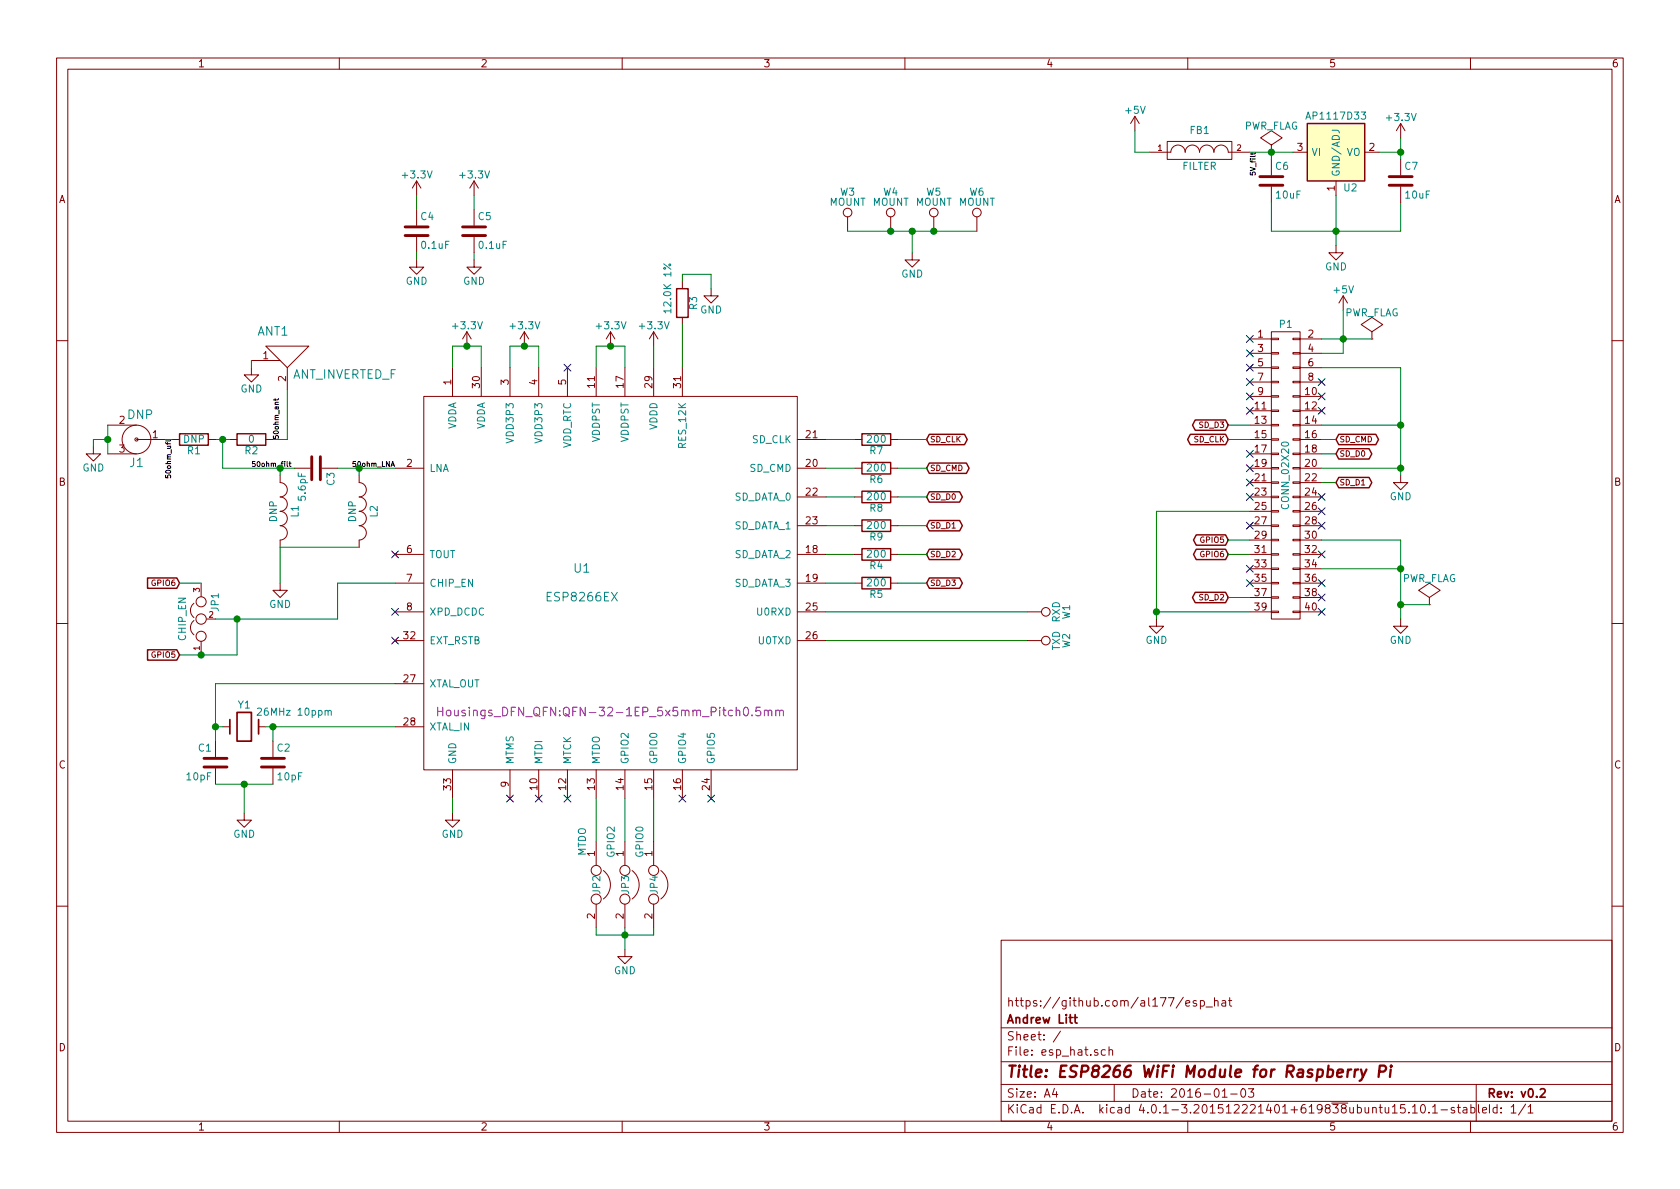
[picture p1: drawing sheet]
EESchema Schematic File Version 2
LIBS:power
LIBS:device
LIBS:transistors
LIBS:conn
LIBS:linear
LIBS:regul
LIBS:74xx
LIBS:cmos4000
LIBS:adc-dac
LIBS:memory
LIBS:xilinx
LIBS:microcontrollers
LIBS:dsp
LIBS:microchip
LIBS:analog_switches
LIBS:motorola
LIBS:texas
LIBS:intel
LIBS:audio
LIBS:interface
LIBS:digital-audio
LIBS:philips
LIBS:display
LIBS:cypress
LIBS:siliconi
LIBS:opto
LIBS:atmel
LIBS:contrib
LIBS:valves
LIBS:esp_hat
LIBS:esp_hat-cache
EELAYER 25 0
EELAYER END
$Descr A4 11693 8268
encoding utf-8
Sheet 1 1
Title "ESP8266 WiFi Module for Raspberry Pi"
Date "2016-01-03"
Rev "v0.2"
Comp "Andrew Litt"
Comment1 "https://github.com/al177/esp_hat"
Comment2 ""
Comment3 ""
Comment4 ""
$EndDescr
$Comp
L CONN_02X20 P1
U 1 1
P 8950 3300
F 0 "P1" H 8950 4350 50  0000 C CNN
F 1 "CONN_02X20" V 8950 3300 50  0000 C CNN
F 2 "esp_hat:Socket_Strip_Straight_2x20_pi" H 8950 2350 50  0001 C CNN
F 3 "" H 8950 2350 50  0000 C CNN
F 4 "Adafruit Industries" H 8950 3300 60  0001 C CNN "MFG Name"
F 5 "2223" H 8950 3300 60  0001 C CNN "MFG Part Num"
F 6 "1528-1385-ND" H 8950 3300 60  0001 C CNN "Digikey PN"
F 7 "http://www.digikey.com/product-search/en?pv88=23&FV=fff40016%2Cfff802f4&mnonly=0&newproducts=1&ColumnSort=0&page=1&quantity=0&ptm=0&fid=0&pageSize=25" H 8950 3300 60  0001 C CNN "Digikey Link"
F 8 "NA" H 8950 3300 60  0001 C CNN "2nd Distrib PN"
F 9 "NA" H 8950 3300 60  0001 C CNN "2nd Distrib Link"
	1    8950 3300
	1    0    0    -1  
$EndComp
Text GLabel 8550 3050 0    39   BiDi ~ 0
SD_CLK
Text GLabel 9300 3050 2    39   BiDi ~ 0
SD_CMD
Text GLabel 8550 2950 0    39   BiDi ~ 0
SD_D3
Text GLabel 9300 3150 2    39   BiDi ~ 0
SD_D0
Text GLabel 9300 3350 2    39   BiDi ~ 0
SD_D1
Text GLabel 8550 4150 0    39   BiDi ~ 0
SD_D2
$Comp
L GND #PWR01
U 1 1
P 9750 3300
F 0 "#PWR01" H 9750 3050 50  0001 C CNN
F 1 "GND" H 9750 3150 50  0000 C CNN
F 2 "" H 9750 3300 50  0000 C CNN
F 3 "" H 9750 3300 50  0000 C CNN
	1    9750 3300
	1    0    0    -1  
$EndComp
$Comp
L GND #PWR02
U 1 1
P 9750 4300
F 0 "#PWR02" H 9750 4050 50  0001 C CNN
F 1 "GND" H 9750 4150 50  0000 C CNN
F 2 "" H 9750 4300 50  0000 C CNN
F 3 "" H 9750 4300 50  0000 C CNN
	1    9750 4300
	1    0    0    -1  
$EndComp
$Comp
L GND #PWR03
U 1 1
P 8050 4300
F 0 "#PWR03" H 8050 4050 50  0001 C CNN
F 1 "GND" H 8050 4150 50  0000 C CNN
F 2 "" H 8050 4300 50  0000 C CNN
F 3 "" H 8050 4300 50  0000 C CNN
	1    8050 4300
	1    0    0    -1  
$EndComp
$Comp
L ESP8266EX U1
U 1 1
P 4050 4150
F 0 "U1" H 4050 4350 60  0000 C CNN
F 1 "ESP8266EX" H 4050 4150 60  0000 C CNN
F 2 "Housings_DFN_QFN:QFN-32-1EP_5x5mm_Pitch0.5mm" H 4250 3350 60  0000 C CNN
F 3 "http://bbs.espressif.com/download/file.php?id=714" H 4050 4150 60  0001 C CNN
F 4 "Espressif" H 4050 4150 60  0001 C CNN "MFG Name"
F 5 "ESP8266EX" H 4050 4150 60  0001 C CNN "MFG Part Num"
F 6 "NA" H 4050 4150 60  0001 C CNN "1st Distrib PN"
F 7 "NA" H 4050 4150 60  0001 C CNN "1st Distrib Link"
F 8 "NA" H 4050 4150 60  0001 C CNN "2nd Distrib PN"
F 9 "NA" H 4050 4150 60  0001 C CNN "2nd Distrib Link"
	1    4050 4150
	1    0    0    -1  
$EndComp
$Comp
L R R7
U 1 1
P 6100 3050
F 0 "R7" V 6180 3050 50  0000 C CNN
F 1 "200" V 6100 3050 50  0000 C CNN
F 2 "mcuos:0603(1608m)-CHIP-RESISTOR" V 6030 3050 50  0001 C CNN
F 3 "" H 6100 3050 50  0000 C CNN
F 4 "Panasonic Electronic Components" H 6100 3050 60  0001 C CNN "MFG Name"
F 5 "ERJ-3EKF2000V" H 6100 3050 60  0001 C CNN "MFG Part Num"
F 6 "P200HCT-ND" H 6100 3050 60  0001 C CNN "Digikey PN"
F 7 "https://www.digikey.com/product-detail/en/ERJ-3EKF2000V/P200HCT-ND/198240" H 6100 3050 60  0001 C CNN "Digikey Link"
F 8 "NA" H 6100 3050 60  0001 C CNN "2nd Distrib PN"
F 9 "NA" H 6100 3050 60  0001 C CNN "2nd Distrib Link"
	1    6100 3050
	0    1    1    0   
$EndComp
Text GLabel 6450 3050 2    39   BiDi ~ 0
SD_CLK
Text GLabel 6450 3250 2    39   BiDi ~ 0
SD_CMD
Text GLabel 6450 3450 2    39   BiDi ~ 0
SD_D0
Text GLabel 6450 3650 2    39   BiDi ~ 0
SD_D1
Text GLabel 6450 3850 2    39   BiDi ~ 0
SD_D2
Text GLabel 6450 4050 2    39   BiDi ~ 0
SD_D3
$Comp
L R R3
U 1 1
P 4750 2100
F 0 "R3" V 4830 2100 50  0000 C CNN
F 1 "12.0K 1%" V 4650 2200 50  0000 C CNN
F 2 "mcuos:0603(1608m)-CHIP-RESISTOR" V 4680 2100 50  0001 C CNN
F 3 "" H 4750 2100 50  0000 C CNN
F 4 "Panasonic Electronic Components" H 4750 2100 60  0001 C CNN "MFG Name"
F 5 "ERJ-3EKF12R0V" H 4750 2100 60  0001 C CNN "MFG Part Num"
F 6 "P12.0HCT-ND" H 4750 2100 60  0001 C CNN "Digikey PN"
F 7 "NA" H 4750 2100 60  0001 C CNN "Digikey Link"
F 8 "NA" H 4750 2100 60  0001 C CNN "2nd Distrib PN"
F 9 "NA" H 4750 2100 60  0001 C CNN "2nd Distrib Link"
	1    4750 2100
	1    0    0    -1  
$EndComp
$Comp
L GND #PWR04
U 1 1
P 2900 1800
F 0 "#PWR04" H 2900 1550 50  0001 C CNN
F 1 "GND" H 2900 1650 50  0000 C CNN
F 2 "" H 2900 1800 50  0000 C CNN
F 3 "" H 2900 1800 50  0000 C CNN
	1    2900 1800
	1    0    0    -1  
$EndComp
$Comp
L C C4
U 1 1
P 2900 1600
F 0 "C4" H 2925 1700 50  0000 L CNN
F 1 "0.1uF" H 2925 1500 50  0000 L CNN
F 2 "mcuos:0603(1608m)-CHIP-CAP" H 2938 1450 50  0001 C CNN
F 3 "" H 2900 1600 50  0000 C CNN
F 4 "Murata Electronics North America" H 2900 1600 60  0001 C CNN "MFG Name"
F 5 "GRM188R71C104KA01D" H 2900 1600 60  0001 C CNN "MFG Part Num"
F 6 "490-1532-1-ND" H 2900 1600 60  0001 C CNN "Digikey PN"
F 7 "https://www.digikey.com/product-detail/en/GRM188R71C104KA01D/490-1532-1-ND/587771" H 2900 1600 60  0001 C CNN "Digikey Link"
F 8 "NA" H 2900 1600 60  0001 C CNN "2nd Distrib PN"
F 9 "NA" H 2900 1600 60  0001 C CNN "2nd Distrib Link"
	1    2900 1600
	1    0    0    -1  
$EndComp
$Comp
L C C3
U 1 1
P 2200 3250
F 0 "C3" H 2225 3350 50  0000 L CNN
F 1 "5.6pF" H 2225 3150 50  0000 L CNN
F 2 "mcuos:0603(1608m)-CHIP-CAP" H 2238 3100 50  0001 C CNN
F 3 "" H 2200 3250 50  0000 C CNN
F 4 "Johanson Technology Inc." H 2200 3250 60  0001 C CNN "MFG Name"
F 5 "251R14S5R6CV4T" H 2200 3250 60  0001 C CNN "MFG Part Num"
F 6 "712-1360-1-ND" H 2200 3250 60  0001 C CNN "1st Distrib PN"
F 7 "https://www.digikey.com/product-detail/en/251R14S5R6CV4T/712-1360-1-ND/1786822" H 2200 3250 60  0001 C CNN "1st Distrib Link"
F 8 "NA" H 2200 3250 60  0001 C CNN "2nd Distrib PN"
F 9 "NA" H 2200 3250 60  0001 C CNN "2nd Distrib Link"
	1    2200 3250
	0    1    1    0   
$EndComp
$Comp
L C C1
U 1 1
P 1500 5300
F 0 "C1" H 1525 5400 50  0000 L CNN
F 1 "10pF" H 1525 5200 50  0000 L CNN
F 2 "mcuos:0603(1608m)-CHIP-CAP" H 1538 5150 50  0001 C CNN
F 3 "" H 1500 5300 50  0000 C CNN
F 4 "Kemet" H 1500 5300 60  0001 C CNN "MFG Name"
F 5 "C0603C100J5GACTU" H 1500 5300 60  0001 C CNN "MFG Part Num"
F 6 "399-1049-1-ND" H 1500 5300 60  0001 C CNN "Digikey PN"
F 7 "https://www.digikey.com/product-detail/en/C0603C100J5GACTU/399-1049-1-ND/411324" H 1500 5300 60  0001 C CNN "Digikey Link"
F 8 "NA" H 1500 5300 60  0001 C CNN "2nd Distrib PN"
F 9 "NA" H 1500 5300 60  0001 C CNN "2nd Distrib Link"
	1    1500 5300
	-1   0    0    -1  
$EndComp
$Comp
L GND #PWR05
U 1 1
P 1700 5650
F 0 "#PWR05" H 1700 5400 50  0001 C CNN
F 1 "GND" H 1700 5500 50  0000 C CNN
F 2 "" H 1700 5650 50  0000 C CNN
F 3 "" H 1700 5650 50  0000 C CNN
	1    1700 5650
	1    0    0    -1  
$EndComp
$Comp
L Crystal Y1
U 1 1
P 1700 5050
F 0 "Y1" H 1700 5200 50  0000 C CNN
F 1 "26MHz 10ppm" H 2050 5150 50  0000 C CNN
F 2 "Crystals:crystal_FA238-TSX3225" H 1700 5050 50  0001 C CNN
F 3 "" H 1700 5050 50  0000 C CNN
F 4 "NDK" H 1700 5050 60  0001 C CNN "MFG Name"
F 5 "NX3225SA-26.000M-STD-CSQ-1" H 1700 5050 60  0001 C CNN "MFG Part Num"
F 6 "44-1269-1-ND" H 1700 5050 60  0001 C CNN "Digikey PN"
F 7 "https://www.digikey.com/product-detail/en/NX3225SA-26.000M-STD-CSQ-1/644-1269-1-ND/5023001" H 1700 5050 60  0001 C CNN "Digikey Link"
F 8 "NA" H 1700 5050 60  0001 C CNN "2nd Distrib PN"
F 9 "NA" H 1700 5050 60  0001 C CNN "2nd Distrib Link"
	1    1700 5050
	1    0    0    -1  
$EndComp
Text GLabel 8550 3750 0    39   BiDi ~ 0
GPIO5
Text GLabel 1250 4550 0    39   Input ~ 0
GPIO5
$Comp
L GND #PWR06
U 1 1
P 3150 5650
F 0 "#PWR06" H 3150 5400 50  0001 C CNN
F 1 "GND" H 3150 5500 50  0000 C CNN
F 2 "" H 3150 5650 50  0000 C CNN
F 3 "" H 3150 5650 50  0000 C CNN
	1    3150 5650
	1    0    0    -1  
$EndComp
$Comp
L GND #PWR07
U 1 1
P 4350 6600
F 0 "#PWR07" H 4350 6350 50  0001 C CNN
F 1 "GND" H 4350 6450 50  0000 C CNN
F 2 "" H 4350 6600 50  0000 C CNN
F 3 "" H 4350 6600 50  0000 C CNN
	1    4350 6600
	1    0    0    -1  
$EndComp
NoConn ~ 8700 2450
NoConn ~ 8700 2550
NoConn ~ 8700 2650
NoConn ~ 8700 2750
NoConn ~ 8700 2850
NoConn ~ 9200 2850
NoConn ~ 8700 3250
NoConn ~ 8700 3350
NoConn ~ 8700 3450
NoConn ~ 9200 3450
NoConn ~ 9200 3550
NoConn ~ 8700 3950
NoConn ~ 8700 4050
NoConn ~ 9200 4250
NoConn ~ 9200 4150
NoConn ~ 9200 4050
NoConn ~ 9200 3850
NoConn ~ 2750 4450
NoConn ~ 2750 4250
NoConn ~ 2750 3850
NoConn ~ 3950 2550
NoConn ~ 3550 5550
NoConn ~ 3750 5550
NoConn ~ 3950 5550
NoConn ~ 4750 5550
NoConn ~ 4950 5550
$Comp
L INDUCTOR_SMALL L2
U 1 1
P 2500 3550
F 0 "L2" H 2500 3650 50  0000 C CNN
F 1 "DNP" H 2500 3500 50  0000 C CNN
F 2 "mcuos:0603(1608m)-CHIP-CAP" H 2500 3550 50  0001 C CNN
F 3 "" H 2500 3550 50  0000 C CNN
	1    2500 3550
	0    1    1    0   
$EndComp
$Comp
L INDUCTOR_SMALL L1
U 1 1
P 1950 3550
F 0 "L1" H 1950 3650 50  0000 C CNN
F 1 "DNP" H 1950 3500 50  0000 C CNN
F 2 "mcuos:0603(1608m)-CHIP-CAP" H 1950 3550 50  0001 C CNN
F 3 "" H 1950 3550 50  0000 C CNN
	1    1950 3550
	0    1    1    0   
$EndComp
$Comp
L GND #PWR08
U 1 1
P 1950 4050
F 0 "#PWR08" H 1950 3800 50  0001 C CNN
F 1 "GND" H 1950 3900 50  0000 C CNN
F 2 "" H 1950 4050 50  0000 C CNN
F 3 "" H 1950 4050 50  0000 C CNN
	1    1950 4050
	1    0    0    -1  
$EndComp
$Comp
L +5V #PWR09
U 1 1
P 9350 2150
F 0 "#PWR09" H 9350 2000 50  0001 C CNN
F 1 "+5V" H 9350 2290 50  0000 C CNN
F 2 "" H 9350 2150 50  0000 C CNN
F 3 "" H 9350 2150 50  0000 C CNN
	1    9350 2150
	1    0    0    -1  
$EndComp
$Comp
L C C6
U 1 1
P 8850 1250
F 0 "C6" H 8875 1350 50  0000 L CNN
F 1 "10uF" H 8875 1150 50  0000 L CNN
F 2 "mcuos:0603(1608m)-CHIP-CAP" H 8888 1100 50  0001 C CNN
F 3 "" H 8850 1250 50  0000 C CNN
F 4 "Murata Electronics North America" H 8850 1250 60  0001 C CNN "MFG Name"
F 5 "GRM188R60J106ME47J" H 8850 1250 60  0001 C CNN "MFG Part Num"
F 6 "490-6405-1-ND" H 8850 1250 60  0001 C CNN "Digikey PN"
F 7 "https://www.digikey.com/product-detail/en/GRM188R60J106ME47J/490-6405-1-ND/3845602" H 8850 1250 60  0001 C CNN "Digikey Link"
F 8 "NA" H 8850 1250 60  0001 C CNN "2nd Distrib PN"
F 9 "NA" H 8850 1250 60  0001 C CNN "2nd Distrib Link"
	1    8850 1250
	1    0    0    -1  
$EndComp
$Comp
L GND #PWR010
U 1 1
P 9300 1700
F 0 "#PWR010" H 9300 1450 50  0001 C CNN
F 1 "GND" H 9300 1550 50  0000 C CNN
F 2 "" H 9300 1700 50  0000 C CNN
F 3 "" H 9300 1700 50  0000 C CNN
	1    9300 1700
	1    0    0    -1  
$EndComp
$Comp
L +5V #PWR011
U 1 1
P 7900 900
F 0 "#PWR011" H 7900 750 50  0001 C CNN
F 1 "+5V" H 7900 1040 50  0000 C CNN
F 2 "" H 7900 900 50  0000 C CNN
F 3 "" H 7900 900 50  0000 C CNN
	1    7900 900 
	1    0    0    -1  
$EndComp
$Comp
L +3.3V #PWR012
U 1 1
P 9750 950
F 0 "#PWR012" H 9750 800 50  0001 C CNN
F 1 "+3.3V" H 9750 1090 50  0000 C CNN
F 2 "" H 9750 950 50  0000 C CNN
F 3 "" H 9750 950 50  0000 C CNN
	1    9750 950 
	1    0    0    -1  
$EndComp
NoConn ~ 8700 2350
$Comp
L AP1117D33 U2
U 1 1
P 9300 1050
F 0 "U2" H 9400 800 50  0000 C CNN
F 1 "AP1117D33" H 9300 1300 50  0000 C CNN
F 2 "esp_hat:SOT-223-REG_VOUTSLUG" H 9300 1050 50  0001 C CNN
F 3 "" H 9300 1050 50  0000 C CNN
F 4 "Diodes Incorporated" H 9300 1050 60  0001 C CNN "MFG Name"
F 5 "AP1117E33G-13" H 9300 1050 60  0001 C CNN "MFG Part Num"
F 6 "AP1117E33GDICT-ND" H 9300 1050 60  0001 C CNN "Digikey PN"
F 7 "https://www.digikey.com/product-detail/en/AP1117E33G-13/AP1117E33GDICT-ND/1301522" H 9300 1050 60  0001 C CNN "Digikey Link"
F 8 "NA" H 9300 1050 60  0001 C CNN "2nd Distrib PN"
F 9 "NA" H 9300 1050 60  0001 C CNN "2nd Distrib Link"
	1    9300 1050
	1    0    0    -1  
$EndComp
$Comp
L R R2
U 1 1
P 1750 3050
F 0 "R2" V 1830 3050 50  0000 C CNN
F 1 "0" V 1750 3050 50  0000 C CNN
F 2 "mcuos:0603(1608m)-CHIP-RESISTOR" V 1680 3050 50  0001 C CNN
F 3 "" H 1750 3050 50  0000 C CNN
F 4 "Panasonic Electronic Components" H 1750 3050 60  0001 C CNN "MFG Name"
F 5 "ERJ-3GEY0R00V" H 1750 3050 60  0001 C CNN "MFG Part Num"
F 6 "P0.0GCT-ND" H 1750 3050 60  0001 C CNN "Digikey PN"
F 7 "https://www.digikey.com/product-detail/en/ERJ-3GEY0R00V/P0.0GCT-ND/134711" H 1750 3050 60  0001 C CNN "Digikey Link"
F 8 "NA" H 1750 3050 60  0001 C CNN "2nd Distrib PN"
F 9 "NA" H 1750 3050 60  0001 C CNN "2nd Distrib Link"
	1    1750 3050
	0    1    1    0   
$EndComp
$Comp
L GND #PWR013
U 1 1
P 1750 2550
F 0 "#PWR013" H 1750 2300 50  0001 C CNN
F 1 "GND" H 1750 2400 50  0000 C CNN
F 2 "" H 1750 2550 50  0000 C CNN
F 3 "" H 1750 2550 50  0000 C CNN
	1    1750 2550
	1    0    0    -1  
$EndComp
Text Label 2450 3250 0    35   ~ 0
50ohm_LNA
Text Label 1750 3250 0    35   ~ 0
50ohm_filt
Text Label 1950 3050 1    35   ~ 0
50ohm_ant
Text Label 1200 3050 3    35   ~ 0
50ohm_ufl
$Comp
L +3.3V #PWR014
U 1 1
P 4550 2400
F 0 "#PWR014" H 4550 2250 50  0001 C CNN
F 1 "+3.3V" H 4550 2540 50  0000 C CNN
F 2 "" H 4550 2400 50  0000 C CNN
F 3 "" H 4550 2400 50  0000 C CNN
	1    4550 2400
	1    0    0    -1  
$EndComp
$Comp
L +3.3V #PWR015
U 1 1
P 4250 2400
F 0 "#PWR015" H 4250 2250 50  0001 C CNN
F 1 "+3.3V" H 4250 2540 50  0000 C CNN
F 2 "" H 4250 2400 50  0000 C CNN
F 3 "" H 4250 2400 50  0000 C CNN
	1    4250 2400
	1    0    0    -1  
$EndComp
$Comp
L +3.3V #PWR016
U 1 1
P 3650 2400
F 0 "#PWR016" H 3650 2250 50  0001 C CNN
F 1 "+3.3V" H 3650 2540 50  0000 C CNN
F 2 "" H 3650 2400 50  0000 C CNN
F 3 "" H 3650 2400 50  0000 C CNN
	1    3650 2400
	1    0    0    -1  
$EndComp
$Comp
L +3.3V #PWR017
U 1 1
P 3250 2400
F 0 "#PWR017" H 3250 2250 50  0001 C CNN
F 1 "+3.3V" H 3250 2540 50  0000 C CNN
F 2 "" H 3250 2400 50  0000 C CNN
F 3 "" H 3250 2400 50  0000 C CNN
	1    3250 2400
	1    0    0    -1  
$EndComp
$Comp
L +3.3V #PWR018
U 1 1
P 2900 1350
F 0 "#PWR018" H 2900 1200 50  0001 C CNN
F 1 "+3.3V" H 2900 1490 50  0000 C CNN
F 2 "" H 2900 1350 50  0000 C CNN
F 3 "" H 2900 1350 50  0000 C CNN
	1    2900 1350
	1    0    0    -1  
$EndComp
$Comp
L PWR_FLAG #FLG019
U 1 1
P 9550 2350
F 0 "#FLG019" H 9550 2445 50  0001 C CNN
F 1 "PWR_FLAG" H 9550 2530 50  0000 C CNN
F 2 "" H 9550 2350 50  0000 C CNN
F 3 "" H 9550 2350 50  0000 C CNN
	1    9550 2350
	1    0    0    -1  
$EndComp
$Comp
L PWR_FLAG #FLG020
U 1 1
P 9950 4200
F 0 "#FLG020" H 9950 4295 50  0001 C CNN
F 1 "PWR_FLAG" H 9950 4380 50  0000 C CNN
F 2 "" H 9950 4200 50  0000 C CNN
F 3 "" H 9950 4200 50  0000 C CNN
	1    9950 4200
	1    0    0    -1  
$EndComp
$Comp
L ANT_INVERTED_F ANT1
U 1 1
P 2000 2550
F 0 "ANT1" H 1900 2800 60  0000 C CNN
F 1 "ANT_INVERTED_F" H 2400 2500 60  0000 C CNN
F 2 "esp_hat:TI_DN007_2.4GHz" H 2000 2550 60  0001 C CNN
F 3 "" H 2000 2550 60  0000 C CNN
	1    2000 2550
	1    0    0    -1  
$EndComp
$Comp
L U.FL J1
U 1 1
P 950 3050
F 0 "J1" H 950 2885 60  0000 C CNN
F 1 "DNP" H 975 3220 60  0000 C CNN
F 2 "mcuos:U.FL-COAX" H 950 3050 60  0001 C CNN
F 3 "" H 950 3050 60  0000 C CNN
F 4 "Hirose Electric Co Ltd" H 950 3050 60  0001 C CNN "MFG Name"
F 5 "U.FL-R-SMT(01)" H 950 3050 60  0001 C CNN "MFG Part Num"
F 6 "H9161-ND" H 950 3050 60  0001 C CNN "Digikey PN"
F 7 "https://www.digikey.com/product-detail/en/U.FL-R-SMT(01)/H9161-ND/513010" H 950 3050 60  0001 C CNN "Digikey Link"
F 8 "NA" H 950 3050 60  0001 C CNN "2nd Distrib PN"
F 9 "NA" H 950 3050 60  0001 C CNN "2nd Distrib Link"
	1    950  3050
	1    0    0    -1  
$EndComp
$Comp
L GND #PWR021
U 1 1
P 650 3100
F 0 "#PWR021" H 650 2850 50  0001 C CNN
F 1 "GND" H 650 2950 50  0000 C CNN
F 2 "" H 650 3100 50  0000 C CNN
F 3 "" H 650 3100 50  0000 C CNN
	1    650  3100
	1    0    0    -1  
$EndComp
$Comp
L FILTER FB1
U 1 1
P 8350 1050
F 0 "FB1" H 8350 1200 50  0000 C CNN
F 1 "FILTER" H 8350 950 50  0000 C CNN
F 2 "mcuos:0603(1608m)-CHIP-CAP" H 8350 1050 50  0001 C CNN
F 3 "" H 8350 1050 50  0000 C CNN
F 4 "Murata Electronics North America" H 8350 1050 60  0001 C CNN "MFG Name"
F 5 "BLM18AG601SN1D" H 8350 1050 60  0001 C CNN "MFG Part Num"
F 6 "490-1014-1-ND" H 8350 1050 60  0001 C CNN "Digikey PN"
F 7 "https://www.digikey.com/product-detail/en/BLM18AG601SN1D/490-1014-1-ND/584462" H 8350 1050 60  0001 C CNN "Digikey Link"
F 8 "NA" H 8350 1050 60  0001 C CNN "2nd Distrib PN"
F 9 "NA" H 8350 1050 60  0001 C CNN "2nd Distrib Link"
	1    8350 1050
	1    0    0    -1  
$EndComp
$Comp
L PWR_FLAG #FLG022
U 1 1
P 8850 1050
F 0 "#FLG022" H 8850 1145 50  0001 C CNN
F 1 "PWR_FLAG" H 8850 1230 50  0000 C CNN
F 2 "" H 8850 1050 50  0000 C CNN
F 3 "" H 8850 1050 50  0000 C CNN
	1    8850 1050
	1    0    0    -1  
$EndComp
$Comp
L GND #PWR023
U 1 1
P 4950 2000
F 0 "#PWR023" H 4950 1750 50  0001 C CNN
F 1 "GND" H 4950 1850 50  0000 C CNN
F 2 "" H 4950 2000 50  0000 C CNN
F 3 "" H 4950 2000 50  0000 C CNN
	1    4950 2000
	1    0    0    -1  
$EndComp
NoConn ~ 8700 3150
Text Label 8750 1050 3    35   ~ 0
5V_filt
NoConn ~ 9200 2650
NoConn ~ 9200 2750
$Comp
L TEST_1P W1
U 1 1
P 7150 4250
F 0 "W1" H 7150 4520 50  0000 C CNN
F 1 "RXD" H 7150 4450 50  0000 C CNN
F 2 "esp_hat:Measurement_Point_Round-SMD-Pad_Small" H 7350 4250 50  0001 C CNN
F 3 "" H 7350 4250 50  0000 C CNN
F 4 "NA" H 7150 4250 60  0001 C CNN "MFG Name"
F 5 "NA" H 7150 4250 60  0001 C CNN "MFG Part Num"
F 6 "NA" H 7150 4250 60  0001 C CNN "Digikey PN"
F 7 "NA" H 7150 4250 60  0001 C CNN "Digikey Link"
F 8 "NA" H 7150 4250 60  0001 C CNN "2nd Distrib PN"
F 9 "NA" H 7150 4250 60  0001 C CNN "2nd Distrib Link"
	1    7150 4250
	0    1    1    0   
$EndComp
$Comp
L TEST_1P W2
U 1 1
P 7150 4450
F 0 "W2" H 7150 4720 50  0000 C CNN
F 1 "TXD" H 7150 4650 50  0000 C CNN
F 2 "esp_hat:Measurement_Point_Round-SMD-Pad_Small" H 7350 4450 50  0001 C CNN
F 3 "" H 7350 4450 50  0000 C CNN
F 4 "NA" H 7150 4450 60  0001 C CNN "MFG Name"
F 5 "NA" H 7150 4450 60  0001 C CNN "MFG Part Num"
F 6 "NA" H 7150 4450 60  0001 C CNN "Digikey PN"
F 7 "NA" H 7150 4450 60  0001 C CNN "Digikey Link"
F 8 "NA" H 7150 4450 60  0001 C CNN "2nd Distrib PN"
F 9 "NA" H 7150 4450 60  0001 C CNN "2nd Distrib Link"
	1    7150 4450
	0    1    1    0   
$EndComp
NoConn ~ 8700 3650
NoConn ~ 9200 3650
Wire Wire Line
	9750 3250 9200 3250
Wire Wire Line
	9750 2550 9750 3300
Wire Wire Line
	9750 2550 9200 2550
Connection ~ 9750 3250
Wire Wire Line
	9200 2950 9750 2950
Connection ~ 9750 2950
Wire Wire Line
	9200 3050 9300 3050
Wire Wire Line
	8550 2950 8700 2950
Wire Wire Line
	8550 3050 8700 3050
Wire Wire Line
	8550 4150 8700 4150
Wire Wire Line
	9200 3150 9300 3150
Wire Wire Line
	9300 3350 9200 3350
Wire Wire Line
	9750 3750 9750 4300
Wire Wire Line
	9750 3950 9200 3950
Wire Wire Line
	9750 3750 9200 3750
Connection ~ 9750 3950
Wire Wire Line
	8050 3550 8050 4300
Wire Wire Line
	8050 4250 8700 4250
Wire Wire Line
	8050 3550 8700 3550
Connection ~ 8050 4250
Wire Wire Line
	5750 3050 5950 3050
Wire Wire Line
	5750 3250 5950 3250
Wire Wire Line
	5750 3450 5950 3450
Wire Wire Line
	5750 3650 5950 3650
Wire Wire Line
	5750 3850 5950 3850
Wire Wire Line
	5750 4050 5950 4050
Wire Wire Line
	6250 3050 6450 3050
Wire Wire Line
	6250 3250 6450 3250
Wire Wire Line
	6250 3450 6450 3450
Wire Wire Line
	6250 3650 6450 3650
Wire Wire Line
	6250 3850 6450 3850
Wire Wire Line
	6250 4050 6450 4050
Wire Wire Line
	1500 5450 1900 5450
Wire Wire Line
	1700 5450 1700 5650
Connection ~ 1700 5450
Wire Wire Line
	2350 3250 2750 3250
Wire Wire Line
	1500 4750 1500 5150
Wire Wire Line
	1900 5050 1900 5150
Connection ~ 1900 5050
Wire Wire Line
	1550 5050 1500 5050
Connection ~ 1500 5050
Wire Wire Line
	8700 3750 8550 3750
Wire Wire Line
	2750 4050 2350 4050
Wire Wire Line
	3150 5650 3150 5550
Wire Wire Line
	4150 6450 4150 6500
Wire Wire Line
	4150 6500 4550 6500
Wire Wire Line
	4550 6500 4550 6450
Wire Wire Line
	4350 6450 4350 6600
Connection ~ 4350 6500
Wire Wire Line
	4150 5850 4150 5550
Wire Wire Line
	4350 5550 4350 5850
Wire Wire Line
	4550 5850 4550 5550
Wire Wire Line
	1950 4050 1950 3800
Wire Wire Line
	1950 3800 2500 3800
Wire Wire Line
	1950 3300 1950 3250
Wire Wire Line
	1550 3250 2050 3250
Wire Wire Line
	2500 3300 2500 3250
Connection ~ 2500 3250
Connection ~ 1950 3250
Wire Wire Line
	9350 2450 9200 2450
Wire Wire Line
	9350 2150 9350 2450
Wire Wire Line
	9200 2350 9550 2350
Connection ~ 9350 2350
Wire Wire Line
	8850 1400 8850 1600
Wire Wire Line
	8850 1600 9750 1600
Wire Wire Line
	9750 1600 9750 1400
Wire Wire Line
	9300 1350 9300 1700
Connection ~ 9300 1600
Wire Wire Line
	8700 1050 9000 1050
Wire Wire Line
	7900 900  7900 1050
Wire Wire Line
	9600 1050 9750 1050
Wire Wire Line
	9750 950  9750 1100
Connection ~ 9750 1050
Wire Wire Line
	1150 3050 1200 3050
Wire Wire Line
	1500 3050 1600 3050
Wire Wire Line
	1550 3050 1550 3250
Connection ~ 1550 3050
Wire Wire Line
	1900 3050 2000 3050
Wire Wire Line
	2000 3050 2000 2700
Wire Wire Line
	1750 2500 1750 2550
Wire Wire Line
	3150 2550 3150 2400
Wire Wire Line
	3150 2400 3350 2400
Wire Wire Line
	3350 2400 3350 2550
Connection ~ 3250 2400
Wire Wire Line
	3550 2550 3550 2400
Wire Wire Line
	3550 2400 3750 2400
Wire Wire Line
	3750 2400 3750 2550
Connection ~ 3650 2400
Wire Wire Line
	4150 2550 4150 2400
Wire Wire Line
	4150 2400 4350 2400
Wire Wire Line
	4350 2400 4350 2550
Connection ~ 4250 2400
Wire Wire Line
	4550 2550 4550 2400
Wire Wire Line
	7900 1050 8000 1050
Wire Wire Line
	9950 4200 9750 4200
Connection ~ 9750 4200
Wire Wire Line
	750  2950 750  3150
Wire Wire Line
	650  3050 750  3050
Connection ~ 750  3050
Wire Wire Line
	650  3100 650  3050
Wire Wire Line
	8850 1100 8850 1050
Connection ~ 8850 1050
Wire Wire Line
	4750 1950 4750 1900
Wire Wire Line
	4750 1900 4950 1900
Wire Wire Line
	4950 1900 4950 2000
Wire Wire Line
	5750 4250 7150 4250
Wire Wire Line
	2900 1350 2900 1450
Wire Wire Line
	2900 1750 2900 1800
Wire Wire Line
	5750 4450 7150 4450
Wire Wire Line
	1500 4750 2750 4750
Wire Wire Line
	1850 5050 2750 5050
$Comp
L GND #PWR024
U 1 1
P 3300 1800
F 0 "#PWR024" H 3300 1550 50  0001 C CNN
F 1 "GND" H 3300 1650 50  0000 C CNN
F 2 "" H 3300 1800 50  0000 C CNN
F 3 "" H 3300 1800 50  0000 C CNN
	1    3300 1800
	1    0    0    -1  
$EndComp
$Comp
L +3.3V #PWR025
U 1 1
P 3300 1350
F 0 "#PWR025" H 3300 1200 50  0001 C CNN
F 1 "+3.3V" H 3300 1490 50  0000 C CNN
F 2 "" H 3300 1350 50  0000 C CNN
F 3 "" H 3300 1350 50  0000 C CNN
	1    3300 1350
	1    0    0    -1  
$EndComp
Wire Wire Line
	3300 1350 3300 1450
Wire Wire Line
	3300 1750 3300 1800
$Comp
L TEST_1P W3
U 1 1
P 5900 1600
F 0 "W3" H 5900 1870 50  0000 C CNN
F 1 "MOUNT" H 5900 1800 50  0000 C CNN
F 2 "esp_hat:NPTH_Hole_2_75mm" H 6100 1600 50  0001 C CNN
F 3 "" H 6100 1600 50  0000 C CNN
	1    5900 1600
	1    0    0    -1  
$EndComp
$Comp
L TEST_1P W4
U 1 1
P 6200 1600
F 0 "W4" H 6200 1870 50  0000 C CNN
F 1 "MOUNT" H 6200 1800 50  0000 C CNN
F 2 "esp_hat:NPTH_Hole_2_75mm" H 6400 1600 50  0001 C CNN
F 3 "" H 6400 1600 50  0000 C CNN
	1    6200 1600
	1    0    0    -1  
$EndComp
$Comp
L TEST_1P W5
U 1 1
P 6500 1600
F 0 "W5" H 6500 1870 50  0000 C CNN
F 1 "MOUNT" H 6500 1800 50  0000 C CNN
F 2 "esp_hat:NPTH_Hole_2_75mm" H 6700 1600 50  0001 C CNN
F 3 "" H 6700 1600 50  0000 C CNN
	1    6500 1600
	1    0    0    -1  
$EndComp
$Comp
L TEST_1P W6
U 1 1
P 6800 1600
F 0 "W6" H 6800 1870 50  0000 C CNN
F 1 "MOUNT" H 6800 1800 50  0000 C CNN
F 2 "esp_hat:NPTH_Hole_2_75mm" H 7000 1600 50  0001 C CNN
F 3 "" H 7000 1600 50  0000 C CNN
	1    6800 1600
	1    0    0    -1  
$EndComp
$Comp
L GND #PWR026
U 1 1
P 6350 1750
F 0 "#PWR026" H 6350 1500 50  0001 C CNN
F 1 "GND" H 6350 1600 50  0000 C CNN
F 2 "" H 6350 1750 50  0000 C CNN
F 3 "" H 6350 1750 50  0000 C CNN
	1    6350 1750
	1    0    0    -1  
$EndComp
Wire Wire Line
	5900 1600 6800 1600
Connection ~ 6200 1600
Connection ~ 6500 1600
Wire Wire Line
	6350 1600 6350 1750
Connection ~ 6350 1600
Text GLabel 8550 3850 0    39   BiDi ~ 0
GPIO6
Wire Wire Line
	8550 3850 8700 3850
Text GLabel 1250 4050 0    39   Input ~ 0
GPIO6
Wire Wire Line
	2350 4050 2350 4300
$Comp
L JUMPER JP2
U 1 1
P 4150 6150
F 0 "JP2" H 4150 6150 50  0000 C CNN
F 1 "MTDO" H 3850 6050 50  0000 C CNN
F 2 "esp_hat:GS2" H 4150 6150 50  0001 C CNN
F 3 "" H 4150 6150 50  0000 C CNN
F 4 "NA" H 4150 6150 60  0001 C CNN "MFG Name"
F 5 "NA" H 4150 6150 60  0001 C CNN "MFG Part Num"
F 6 "NA" H 4150 6150 60  0001 C CNN "1st Distrib PN"
F 7 "NA" H 4150 6150 60  0001 C CNN "1st Distrib Link"
F 8 "NA" H 4150 6150 60  0001 C CNN "2nd Distrib PN"
F 9 "NA" H 4150 6150 60  0001 C CNN "2nd Distrib Link"
	1    4150 6150
	0    1    1    0   
$EndComp
$Comp
L JUMPER JP3
U 1 1
P 4350 6150
F 0 "JP3" H 4350 6150 50  0000 C CNN
F 1 "GPIO2" H 4050 6050 50  0000 C CNN
F 2 "esp_hat:GS2" H 4350 6150 50  0001 C CNN
F 3 "" H 4350 6150 50  0000 C CNN
F 4 "NA" H 4350 6150 60  0001 C CNN "MFG Name"
F 5 "NA" H 4350 6150 60  0001 C CNN "MFG Part Num"
F 6 "NA" H 4350 6150 60  0001 C CNN "1st Distrib PN"
F 7 "NA" H 4350 6150 60  0001 C CNN "1st Distrib Link"
F 8 "NA" H 4350 6150 60  0001 C CNN "2nd Distrib PN"
F 9 "NA" H 4350 6150 60  0001 C CNN "2nd Distrib Link"
	1    4350 6150
	0    1    1    0   
$EndComp
$Comp
L JUMPER JP4
U 1 1
P 4550 6150
F 0 "JP4" H 4550 6150 50  0000 C CNN
F 1 "GPIO0" H 4250 6050 50  0000 C CNN
F 2 "esp_hat:GS2" H 4550 6150 50  0001 C CNN
F 3 "" H 4550 6150 50  0000 C CNN
F 4 "NA" H 4550 6150 60  0001 C CNN "MFG Name"
F 5 "NA" H 4550 6150 60  0001 C CNN "MFG Part Num"
F 6 "NA" H 4550 6150 60  0001 C CNN "1st Distrib PN"
F 7 "NA" H 4550 6150 60  0001 C CNN "1st Distrib Link"
F 8 "NA" H 4550 6150 60  0001 C CNN "2nd Distrib PN"
F 9 "NA" H 4550 6150 60  0001 C CNN "2nd Distrib Link"
	1    4550 6150
	0    1    1    0   
$EndComp
$Comp
L R R6
U 1 1
P 6100 3250
F 0 "R6" V 6180 3250 50  0000 C CNN
F 1 "200" V 6100 3250 50  0000 C CNN
F 2 "mcuos:0603(1608m)-CHIP-RESISTOR" V 6030 3250 50  0001 C CNN
F 3 "" H 6100 3250 50  0000 C CNN
F 4 "Panasonic Electronic Components" H 6100 3250 60  0001 C CNN "MFG Name"
F 5 "ERJ-3EKF2000V" H 6100 3250 60  0001 C CNN "MFG Part Num"
F 6 "P200HCT-ND" H 6100 3250 60  0001 C CNN "Digikey PN"
F 7 "https://www.digikey.com/product-detail/en/ERJ-3EKF2000V/P200HCT-ND/198240" H 6100 3250 60  0001 C CNN "Digikey Link"
F 8 "NA" H 6100 3250 60  0001 C CNN "2nd Distrib PN"
F 9 "NA" H 6100 3250 60  0001 C CNN "2nd Distrib Link"
	1    6100 3250
	0    1    1    0   
$EndComp
$Comp
L R R8
U 1 1
P 6100 3450
F 0 "R8" V 6180 3450 50  0000 C CNN
F 1 "200" V 6100 3450 50  0000 C CNN
F 2 "mcuos:0603(1608m)-CHIP-RESISTOR" V 6030 3450 50  0001 C CNN
F 3 "" H 6100 3450 50  0000 C CNN
F 4 "Panasonic Electronic Components" H 6100 3450 60  0001 C CNN "MFG Name"
F 5 "ERJ-3EKF2000V" H 6100 3450 60  0001 C CNN "MFG Part Num"
F 6 "P200HCT-ND" H 6100 3450 60  0001 C CNN "Digikey PN"
F 7 "https://www.digikey.com/product-detail/en/ERJ-3EKF2000V/P200HCT-ND/198240" H 6100 3450 60  0001 C CNN "Digikey Link"
F 8 "NA" H 6100 3450 60  0001 C CNN "2nd Distrib PN"
F 9 "NA" H 6100 3450 60  0001 C CNN "2nd Distrib Link"
	1    6100 3450
	0    1    1    0   
$EndComp
$Comp
L R R9
U 1 1
P 6100 3650
F 0 "R9" V 6180 3650 50  0000 C CNN
F 1 "200" V 6100 3650 50  0000 C CNN
F 2 "mcuos:0603(1608m)-CHIP-RESISTOR" V 6030 3650 50  0001 C CNN
F 3 "" H 6100 3650 50  0000 C CNN
F 4 "Panasonic Electronic Components" H 6100 3650 60  0001 C CNN "MFG Name"
F 5 "ERJ-3EKF2000V" H 6100 3650 60  0001 C CNN "MFG Part Num"
F 6 "P200HCT-ND" H 6100 3650 60  0001 C CNN "Digikey PN"
F 7 "https://www.digikey.com/product-detail/en/ERJ-3EKF2000V/P200HCT-ND/198240" H 6100 3650 60  0001 C CNN "Digikey Link"
F 8 "NA" H 6100 3650 60  0001 C CNN "2nd Distrib PN"
F 9 "NA" H 6100 3650 60  0001 C CNN "2nd Distrib Link"
	1    6100 3650
	0    1    1    0   
$EndComp
$Comp
L R R4
U 1 1
P 6100 3850
F 0 "R4" V 6180 3850 50  0000 C CNN
F 1 "200" V 6100 3850 50  0000 C CNN
F 2 "mcuos:0603(1608m)-CHIP-RESISTOR" V 6030 3850 50  0001 C CNN
F 3 "" H 6100 3850 50  0000 C CNN
F 4 "Panasonic Electronic Components" H 6100 3850 60  0001 C CNN "MFG Name"
F 5 "ERJ-3EKF2000V" H 6100 3850 60  0001 C CNN "MFG Part Num"
F 6 "P200HCT-ND" H 6100 3850 60  0001 C CNN "Digikey PN"
F 7 "https://www.digikey.com/product-detail/en/ERJ-3EKF2000V/P200HCT-ND/198240" H 6100 3850 60  0001 C CNN "Digikey Link"
F 8 "NA" H 6100 3850 60  0001 C CNN "2nd Distrib PN"
F 9 "NA" H 6100 3850 60  0001 C CNN "2nd Distrib Link"
	1    6100 3850
	0    1    1    0   
$EndComp
$Comp
L R R5
U 1 1
P 6100 4050
F 0 "R5" V 6180 4050 50  0000 C CNN
F 1 "200" V 6100 4050 50  0000 C CNN
F 2 "mcuos:0603(1608m)-CHIP-RESISTOR" V 6030 4050 50  0001 C CNN
F 3 "" H 6100 4050 50  0000 C CNN
F 4 "Panasonic Electronic Components" H 6100 4050 60  0001 C CNN "MFG Name"
F 5 "ERJ-3EKF2000V" H 6100 4050 60  0001 C CNN "MFG Part Num"
F 6 "P200HCT-ND" H 6100 4050 60  0001 C CNN "Digikey PN"
F 7 "https://www.digikey.com/product-detail/en/ERJ-3EKF2000V/P200HCT-ND/198240" H 6100 4050 60  0001 C CNN "Digikey Link"
F 8 "NA" H 6100 4050 60  0001 C CNN "2nd Distrib PN"
F 9 "NA" H 6100 4050 60  0001 C CNN "2nd Distrib Link"
	1    6100 4050
	0    1    1    0   
$EndComp
Wire Wire Line
	4750 2250 4750 2550
$Comp
L JUMPER3 JP1
U 1 1
P 1400 4300
F 0 "JP1" H 1450 4200 50  0000 L CNN
F 1 "CHIP_EN" H 1400 4400 50  0000 C BNN
F 2 "esp_hat:GS3" H 1400 4300 50  0001 C CNN
F 3 "" H 1400 4300 50  0000 C CNN
F 4 "NA" H 1400 4300 60  0001 C CNN "MFG Name"
F 5 "NA" H 1400 4300 60  0001 C CNN "MFG Part Num"
F 6 "NA" H 1400 4300 60  0001 C CNN "Digikey PN"
F 7 "NA" H 1400 4300 60  0001 C CNN "Digikey Link"
F 8 "NA" H 1400 4300 60  0001 C CNN "2nd Distrib PN"
F 9 "NA" H 1400 4300 60  0001 C CNN "2nd Distrib Link"
	1    1400 4300
	0    -1   -1   0   
$EndComp
Wire Wire Line
	2350 4300 1500 4300
Wire Wire Line
	1250 4550 1650 4550
Wire Wire Line
	1250 4050 1400 4050
Wire Wire Line
	1650 4550 1650 4300
Connection ~ 1650 4300
Connection ~ 1400 4550
$Comp
L C C7
U 1 1
P 9750 1250
F 0 "C7" H 9775 1350 50  0000 L CNN
F 1 "10uF" H 9775 1150 50  0000 L CNN
F 2 "mcuos:0603(1608m)-CHIP-CAP" H 9788 1100 50  0001 C CNN
F 3 "" H 9750 1250 50  0000 C CNN
F 4 "Murata Electronics North America" H 9750 1250 60  0001 C CNN "MFG Name"
F 5 "GRM188R60J106ME47J" H 9750 1250 60  0001 C CNN "MFG Part Num"
F 6 "490-6405-1-ND" H 9750 1250 60  0001 C CNN "Digikey PN"
F 7 "https://www.digikey.com/product-detail/en/GRM188R60J106ME47J/490-6405-1-ND/3845602" H 9750 1250 60  0001 C CNN "Digikey Link"
F 8 "NA" H 9750 1250 60  0001 C CNN "2nd Distrib PN"
F 9 "NA" H 9750 1250 60  0001 C CNN "2nd Distrib Link"
	1    9750 1250
	1    0    0    -1  
$EndComp
$Comp
L C C5
U 1 1
P 3300 1600
F 0 "C5" H 3325 1700 50  0000 L CNN
F 1 "0.1uF" H 3325 1500 50  0000 L CNN
F 2 "mcuos:0603(1608m)-CHIP-CAP" H 3338 1450 50  0001 C CNN
F 3 "" H 3300 1600 50  0000 C CNN
F 4 "Murata Electronics North America" H 3300 1600 60  0001 C CNN "MFG Name"
F 5 "GRM188R71C104KA01D" H 3300 1600 60  0001 C CNN "MFG Part Num"
F 6 "490-1532-1-ND" H 3300 1600 60  0001 C CNN "Digikey PN"
F 7 "https://www.digikey.com/product-detail/en/GRM188R71C104KA01D/490-1532-1-ND/587771" H 3300 1600 60  0001 C CNN "Digikey Link"
F 8 "NA" H 3300 1600 60  0001 C CNN "2nd Distrib PN"
F 9 "NA" H 3300 1600 60  0001 C CNN "2nd Distrib Link"
	1    3300 1600
	1    0    0    -1  
$EndComp
$Comp
L C C2
U 1 1
P 1900 5300
F 0 "C2" H 1925 5400 50  0000 L CNN
F 1 "10pF" H 1925 5200 50  0000 L CNN
F 2 "mcuos:0603(1608m)-CHIP-CAP" H 1938 5150 50  0001 C CNN
F 3 "" H 1900 5300 50  0000 C CNN
F 4 "Kemet" H 1900 5300 60  0001 C CNN "MFG Name"
F 5 "C0603C100J5GACTU" H 1900 5300 60  0001 C CNN "MFG Part Num"
F 6 "399-1049-1-ND" H 1900 5300 60  0001 C CNN "Digikey PN"
F 7 "https://www.digikey.com/product-detail/en/C0603C100J5GACTU/399-1049-1-ND/411324" H 1900 5300 60  0001 C CNN "Digikey Link"
F 8 "NA" H 1900 5300 60  0001 C CNN "2nd Distrib PN"
F 9 "NA" H 1900 5300 60  0001 C CNN "2nd Distrib Link"
	1    1900 5300
	1    0    0    -1  
$EndComp
$Comp
L R R1
U 1 1
P 1350 3050
F 0 "R1" V 1430 3050 50  0000 C CNN
F 1 "DNP" V 1350 3050 50  0000 C CNN
F 2 "mcuos:0603(1608m)-CHIP-RESISTOR" V 1280 3050 50  0001 C CNN
F 3 "" H 1350 3050 50  0000 C CNN
F 4 "Panasonic Electronic Components" H 1350 3050 60  0001 C CNN "MFG Name"
F 5 "ERJ-3GEY0R00V" H 1350 3050 60  0001 C CNN "MFG Part Num"
F 6 "P0.0GCT-ND" H 1350 3050 60  0001 C CNN "Digikey PN"
F 7 "https://www.digikey.com/product-detail/en/ERJ-3GEY0R00V/P0.0GCT-ND/134711" H 1350 3050 60  0001 C CNN "Digikey Link"
F 8 "NA" H 1350 3050 60  0001 C CNN "2nd Distrib PN"
F 9 "NA" H 1350 3050 60  0001 C CNN "2nd Distrib Link"
	1    1350 3050
	0    1    1    0   
$EndComp
$EndSCHEMATC
